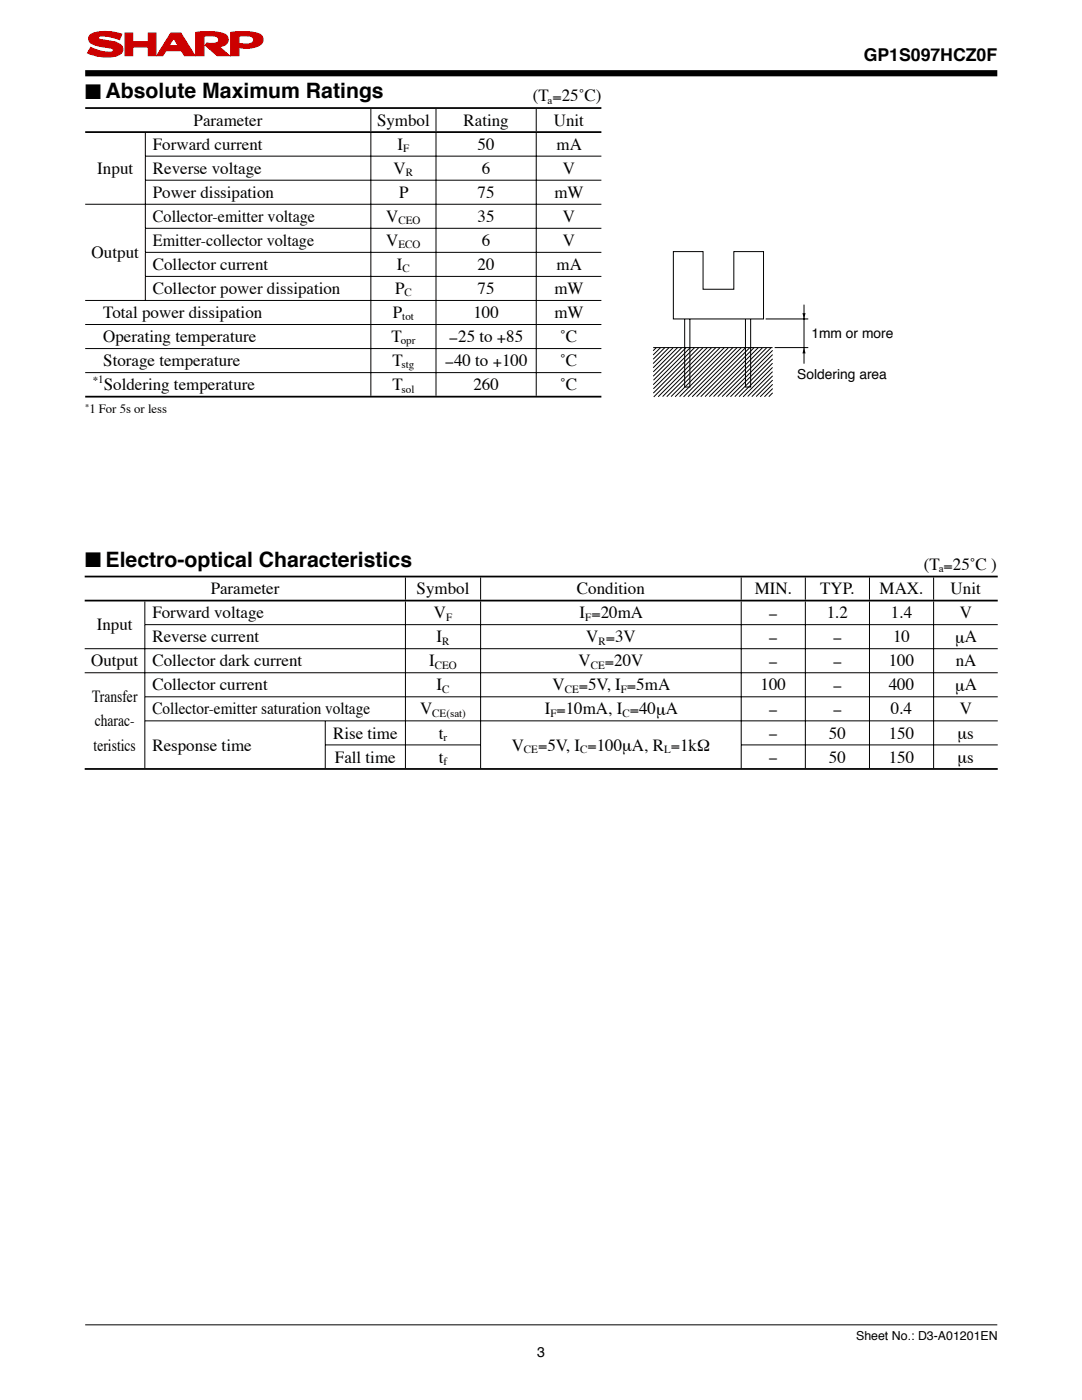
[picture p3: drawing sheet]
<svg xmlns="http://www.w3.org/2000/svg" width="216mm" height="279mm" viewBox="0 0 216 279" stroke-linecap="round" stroke-linejoin="round" font-family="sans-serif">
<path d="M17 264.4h182" fill="none" stroke="#000" stroke-width=".2"/>
<path d="M17 14.6h182" fill="none" stroke="#000" stroke-width="1.2" stroke-linecap="butt"/>
<path d="M17.9 7.1a1.12 1.12 0 0 0 .8 1.8l1.3 .4 2 .3a.52 .52 0 0 1 .5 .7 7 7 0 0 1-4.4-.8l-.6 1.1a8.7 8.7 0 0 0 6.2 .4 1.23 1.23 0 0 0 .8-1.3 1.23 1.23 0 0 0-1-1.1l-1.2-.3a5.8 5.8 0 0 1-2.7-.7 .87 .87 0 0 1 1.2-.4l1.6 .2 1.5 .5 .4-1.1a9 9 0 0 0-6 0zM46 6.5v4.6h1.7v-1.7a5.4 5.4 0 0 0 4.5-.7 1.34 1.34 0 0 0 .1-1.5 1.34 1.34 0 0 0-1.3-.6 14.7 14.7 0 0 0-5-.1zM47.7 7.2a5.3 5.3 0 0 1 2.6 .1 .79 .79 0 0 1 .2 1 .79 .79 0 0 1-.8 .5l-2-.2zM39.1 6.5v4.6h1.6v-3.9a5.3 5.3 0 0 1 2.6 .1 .7 .7 0 0 1 0 1.2l-1.2 .2-.8-.1-.3 .4 2.4 2.1h2.4l-2.1-1.8a1.46 1.46 0 0 0 1.5-.6 1.46 1.46 0 0 0 0-1.6 6.9 6.9 0 0 0-4.3-.8zM34.6 7.6l1 1.5h-1.9zM34.1 6.6l-2.8 4.5h1.2l.6-1h3.1l.6 1h2.1l-2.8-4.5zM25 6.6h1.5v1.8h3.1v-1.8h1.5v4.5h-1.5v-1.7h-3.1v1.7h-1.5z" fill="#c00"/>
<path d="M17.9 7.1a5.7 5.7 0 0 1 4.5-.7l1.9 .4-.4 1.1a7.6 7.6 0 0 0-4.1-.7l-.1 .2a.62 .62 0 0 0 .8 .6 9.8 9.8 0 0 1 3.4 .8 1.23 1.23 0 0 1 .6 1.4 1.23 1.23 0 0 1-1.1 .9 9.3 9.3 0 0 1-5.9-.5l.6-1.1a7 7 0 0 0 4.4 .8l.1-.2a1.15 1.15 0 0 0-1.2-.6 7.3 7.3 0 0 1-3.5-1.2l-.2-.8zM25 6.6h1.5v1.8h3.1v-1.8h1.5v4.5h-1.5v-1.7h-3.1v1.7h-1.5zM34.1 6.6h2l2.8 4.5h-2.1l-.6-1h-3.1l-.6 1h-1.2zM34.6 7.6l1 1.5h-1.9zM39.1 6.5a12.7 12.7 0 0 1 5.8 .3 1.32 1.32 0 0 1 .5 1.6 1.32 1.32 0 0 1-1.4 .9h-.3l2.1 1.8h-2.4l-2.4-2.1 .3-.4 .8 .1a1.85 1.85 0 0 0 1.5-.4 .94 .94 0 0 0-1.2-1.2l-1.7 .1v3.9h-1.6zM46 6.5a12.7 12.7 0 0 1 5.8 .3 1.34 1.34 0 0 1 .6 1.5 1.34 1.34 0 0 1-1.2 1 6.3 6.3 0 0 1-3.5 .1v1.7h-1.7zM47.7 7.2a5.3 5.3 0 0 1 2.6 .1 .79 .79 0 0 1 .2 1 .79 .79 0 0 1-.8 .5l-2-.2z" fill="none" stroke="#c00" stroke-width=".24"/>
<g fill="none" stroke="#000" stroke-width=".2">
<path d="M28.9 31.2h91.1M28.9 36h91.1M29 26.5v4.6M29 31.2v4.7M29 36v4.7M74 21.7v4.5M74 26.5v4.6M74 31.2v4.7M74 36v4.7M87 21.7v4.5M87 26.5v4.6M87 31.2v4.7"/>
<path d="M87 36v4.7M107 21.7v4.5M107 26.5v4.6M107 31.2v4.7M107 36v4.7M17 40.8h103M17 60h103M28.9 45.6h91.1M28.9 50.4h91.1M28.9 55.2h91.1M29 40.8v4.7M29 45.6v4.7"/>
<path d="M29 50.4v4.7M29 55.2v4.7M74 40.8v4.7M74 45.6v4.7M74 50.4v4.7M74 55.2v4.7M87 40.8v4.7M87 45.6v4.7M87 50.4v4.7M87 55.2v4.7M107 40.8v4.7M107 45.6v4.7"/>
<path d="M107 50.4v4.7M107 55.2v4.7M134.4 50.2h5.9v7.5h6.1v-7.5h6v13.5h-18zM17 64.8h103M17 69.6h103M17 74.4h103M74 60v4.7M74 64.8v4.7M74 69.6v4.7M74 74.4v4.6M87 60v4.7M87 64.8v4.7"/>
<path d="M87 69.6v4.7M87 74.4v4.6M107 60v4.7M107 64.8v4.7M107 69.6v4.7M107 74.4v4.6M130.3 69.4h23.9M130.9 69.4l-.6 .6M131.8 69.4l-1.5 1.4M132.6 69.4l-2.3 2.3M133.5 69.4l-3.2 3.2M134.3 69.4l-4 4"/>
<path d="M135.2 69.4l-4.8 4.8M136 69.4l-5.7 5.7M136.6 63.7v13.5h1.1v-13.5M136.9 69.4l-6.5 6.5M137.8 69.3l-7.5 7.5M138.6 69.4l-8.2 8.2M139.4 69.4l-9 9.1M140.2 69.4l-9.8 9.8M141.1 69.4l-9.8 9.8M142 69.4l-9.8 9.7M142.8 69.4l-9.8 9.8M143.6 69.4l-9.7 9.7"/>
<path d="M144.5 69.4l-9.8 9.8M145.3 69.5l-9.7 9.6M146.2 69.4l-9.8 9.8M147.1 69.4l-9.8 9.8M147.9 69.4l-9.8 9.8M148.7 63.7v13.5h1.1v-13.5M148.8 69.4l-9.8 9.8M149.6 69.4l-9.8 9.8M150.5 69.4l-9.8 9.8M151.3 69.4l-9.8 9.8M152.1 69.4l-9.7 9.8M152.8 63.7h8.5"/>
<path d="M153 69.4l-9.8 9.8M153.9 69.4l-9.8 9.8M154.2 72.5l-6.7 6.7M154.2 73.3l-5.9 5.9M154.2 74.2l-5 4.9M154.2 69.9l-9.3 9.3M154.2 70.8l-8.4 8.4M154.2 71.6l-7.6 7.6M154.2 75l-4.2 4.2M154.2 75.9l-3.3 3.2M154.2 76.7l-2.5 2.5M154.2 77.5l-1.7 1.7"/>
<path d="M154.2 78.4l-.8 .8M154.6 69.4h6.7M160.4 60.8v11.8M80.9 115.2v4.5M95.9 115.2v4.5M147.9 115.2v4.5M160.7 115.2v4.5M173.5 115.2v4.5M186.3 115.2v4.5M16.9 129.5h182.2M16.9 134.3h182.2M28.8 124.7h170.3"/>
<path d="M28.8 139.1h170.3M28.9 120v4.6M28.9 124.7v4.7M28.9 129.5v4.7M28.9 134.3v4.7M28.9 139.1v4.7M80.9 120v4.6M80.9 124.7v4.7M80.9 129.5v4.7M80.9 134.3v4.7M80.9 139.1v4.7M95.9 120v4.6"/>
<path d="M95.9 124.7v4.7M95.9 129.5v4.7M95.9 134.3v4.7M95.9 139.1v4.7M147.9 120v4.6M147.9 124.7v4.7M147.9 129.5v4.7M147.9 134.3v4.7M147.9 139.1v4.7M160.7 120v4.6M160.7 124.7v4.7M160.7 129.5v4.7"/>
<path d="M160.7 134.3v4.7M160.7 139.1v4.7M173.5 120v4.6M173.5 124.7v4.7M173.5 129.5v4.7M173.5 134.3v4.7M173.5 139.1v4.7M186.3 120v4.6M186.3 124.7v4.7M186.3 129.5v4.7M186.3 134.3v4.7M186.3 139.1v4.7"/>
<path d="M28.8 143.9h170.3M28.9 143.9v9.4M64.8 148.7h31.2M64.9 143.9v4.7M64.9 148.7v4.6M80.9 143.9v4.7M80.9 148.7v4.6M95.9 143.9v4.7M95.9 148.7v4.6M147.8 148.7h51.3M147.9 143.9v4.7M147.9 148.7v4.6"/>
<path d="M160.7 143.9v4.7M160.7 148.7v4.6M173.5 143.9v4.7M173.5 148.7v4.6M186.3 143.9v4.7M186.3 148.7v4.6"/>
</g>
<path d="M17 21.6h103M17 26.4h103M17 79.2h103M16.9 115.1h182.2M16.9 119.9h182.2M16.9 153.5h182.2" fill="none" stroke="#000" stroke-width=".35"/>
<path d="M160.4 69.4l.3 1.1h-.6zM160.1 62.5h.6l-.3 1.2z" fill="#000"/>
<g font-size="4.2">
<text x="17" y="19.7">■ Absolute Maximum Ratings</text>
<text x="17" y="113.2">■ Electro-optical Characteristics</text>
</g>
<text font-size="3.5" x="172.3" y="12.1">GP1S097HCZ0F</text>
<g font-size="3.4">
<text x="106.3" y="20.2">(T =25˚C)</text>
<text x="30.5" y="29.9">Forward current</text>
<text x="38.6" y="25.1">Parameter</text>
<text x="75.2" y="25.1">Symbol</text>
<text x="79.3" y="29.9">I</text>
<text x="92.5" y="25.1">Rating</text>
<text x="95.3" y="29.9">50</text>
<text x="110.5" y="25.1">Unit</text>
<text x="111.1" y="29.9">mA</text>
<text x="19.4" y="34.7">Input</text>
<text x="30.5" y="34.7">Reverse voltage</text>
<text x="78.5" y="34.7">V</text>
<text x="96.2" y="34.7">6</text>
<text x="112.3" y="34.7">V</text>
<text x="30.5" y="39.5">Power dissipation</text>
<text x="79.6" y="39.5">P</text>
<text x="95.3" y="39.5">75</text>
<text x="110.6" y="39.5">mW</text>
<text x="30.5" y="44.3">Collector-emitter voltage</text>
<text x="77.1" y="44.3">V</text>
<text x="95.3" y="44.3">35</text>
<text x="112.3" y="44.3">V</text>
<text x="18.3" y="51.5">Output</text>
<text x="30.5" y="49.1">Emitter-collector voltage</text>
<text x="30.5" y="53.9">Collector current</text>
<text x="77.1" y="49.1">V</text>
<text x="79.2" y="53.9">I</text>
<text x="95.3" y="53.9">20</text>
<text x="96.2" y="49.1">6</text>
<text x="111.1" y="53.9">mA</text>
<text x="112.3" y="49.1">V</text>
<text x="30.5" y="58.7">Collector power dissipation</text>
<text x="78.8" y="58.7">P</text>
<text x="95.3" y="58.7">75</text>
<text x="110.6" y="58.7">mW</text>
<text x="20.6" y="63.5">Total power dissipation</text>
<text x="78.4" y="63.5">P</text>
<text x="94.5" y="63.5">100</text>
<text x="110.6" y="63.5">mW</text>
<text x="20.6" y="68.3">Operating temperature</text>
<text x="78.1" y="68.3">T</text>
<text x="89.6" y="68.4">−25 to +85</text>
<text x="111.8" y="68.3">˚C</text>
<text x="20.6" y="73.1">Storage temperature</text>
<text x="20.7" y="77.9">Soldering temperature</text>
<text x="78.3" y="77.9">T</text>
<text x="78.3" y="73.1">T</text>
<text x="88.7" y="73.3">−40 to +100</text>
<text x="94.5" y="77.9">260</text>
<text x="111.8" y="73.1">˚C</text>
<text x="111.8" y="77.9">˚C</text>
<text x="184.4" y="113.7">(T =25˚C )</text>
<text x="42" y="118.6">Parameter</text>
<text x="83.1" y="118.6">Symbol</text>
<text x="115.1" y="118.6">Condition</text>
<text x="150.6" y="118.6">MIN.</text>
<text x="163.7" y="118.6">TYP.</text>
<text x="175.5" y="118.6">MAX.</text>
<text x="189.7" y="118.6">Unit</text>
<text x="19.3" y="125.8">Input</text>
<text x="30.4" y="123.4">Forward voltage</text>
<text x="86.6" y="123.4">V</text>
<text x="115.7" y="123.4">I =20mA</text>
<text x="153.4" y="123.6">−</text>
<text x="165" y="123.4">1.2</text>
<text x="177.8" y="123.4">1.4</text>
<text x="191.5" y="123.4">V</text>
<text x="30.4" y="128.2">Reverse current</text>
<text x="87.1" y="128.2">I</text>
<text x="117" y="128.2">V =3V</text>
<text x="153.4" y="128.4">−</text>
<text x="166.2" y="128.4">−</text>
<text x="178.2" y="128.2">10</text>
<text x="190.6" y="128.4">μA</text>
<text x="18.2" y="133">Output</text>
<text x="30.4" y="137.8">Collector current</text>
<text x="30.4" y="133">Collector dark current</text>
<text x="85.6" y="133">I</text>
<text x="87.1" y="137.8">I</text>
<text x="110.2" y="137.8">V</text>
<text x="115.5" y="133">V</text>
<text x="115.5" y="137.9">=5V, I =5mA</text>
<text x="120.7" y="133.1">=20V</text>
<text x="151.8" y="137.8">100</text>
<text x="153.4" y="133.1">−</text>
<text x="166.2" y="133.1">−</text>
<text x="166.2" y="137.9">−</text>
<text x="177.4" y="133">100</text>
<text x="177.4" y="137.8">400</text>
<text x="190.6" y="137.9">μA</text>
<text x="190.7" y="133">nA</text>
<text x="18.4" y="140.2">Transfer</text>
<text x="30.4" y="142.6">Collector-emitter saturation voltage</text>
<text x="83.8" y="142.6">V</text>
<text x="108.7" y="142.6">I =10mA, I =40μA</text>
<text x="153.4" y="142.8">−</text>
<text x="166.2" y="142.8">−</text>
<text x="177.8" y="142.6">0.4</text>
<text x="191.5" y="142.6">V</text>
<text x="18.7" y="149.8">teristics</text>
<text x="18.9" y="145">charac-</text>
<text x="30.4" y="149.8">Response time</text>
<text x="66.5" y="147.4">Rise time</text>
<text x="87.6" y="147.4">t</text>
<text x="102.1" y="149.8">V</text>
<text x="107.4" y="149.9">=5V, I =100μA, R =1kΩ</text>
<text x="153.4" y="147.6">−</text>
<text x="165.4" y="147.4">50</text>
<text x="177.4" y="147.4">150</text>
<text x="191.1" y="147.6">μs</text>
<text x="66.8" y="152.2">Fall time</text>
<text x="87.6" y="152.2">t</text>
<text x="153.4" y="152.3">−</text>
<text x="165.4" y="152.2">50</text>
<text x="177.4" y="152.2">150</text>
<text x="191.1" y="152.3">μs</text>
</g>
<g font-size="2.8">
<text x="161.9" y="67.4">1mm or more</text>
<text x="159.1" y="75.5">Soldering area</text>
<text x="107.2" y="270.8">3</text>
</g>
<g font-size="2.5">
<text x="17.8" y="82.5">1 For 5s or less</text>
<text x="170.8" y="267.5">Sheet No.: D3-A01201EN</text>
</g>
<g font-size="2.2">
<text x="109.3" y="20.7">a</text>
<text x="80.5" y="30.3">F</text>
<text x="81" y="35.1">R</text>
<text x="79.5" y="44.7">CEO</text>
<text x="79.5" y="49.5">ECO</text>
<text x="80.3" y="54.3">C</text>
<text x="80.7" y="59.1">C</text>
<text x="80.3" y="63.9">tot</text>
<text x="79.9" y="68.7">opr</text>
<text x="18.5" y="76.2">∗1</text>
<text x="80.1" y="73.5">stg</text>
<text x="80.1" y="78.3">sol</text>
<text x="187.3" y="114.2">a</text>
<text x="89" y="123.8">F</text>
<text x="116.8" y="123.8">F</text>
<text x="88.2" y="128.6">R</text>
<text x="119.4" y="128.6">R</text>
<text x="86.8" y="133.4">CEO</text>
<text x="117.9" y="133.4">CE</text>
<text x="86.3" y="143">CE(sat)</text>
<text x="88.2" y="138.2">C</text>
<text x="109.8" y="143">F</text>
<text x="112.7" y="138.2">CE</text>
<text x="123.9" y="138.2">F</text>
<text x="124.2" y="143">C</text>
<text x="88.5" y="147.8">r</text>
<text x="88.5" y="152.6">f</text>
<text x="104.6" y="150.2">CE</text>
<text x="115.7" y="150.2">C</text>
<text x="132.5" y="150.2">L</text>
</g>
<text font-size="1.7" x="17" y="81.5">∗</text>
</svg>
